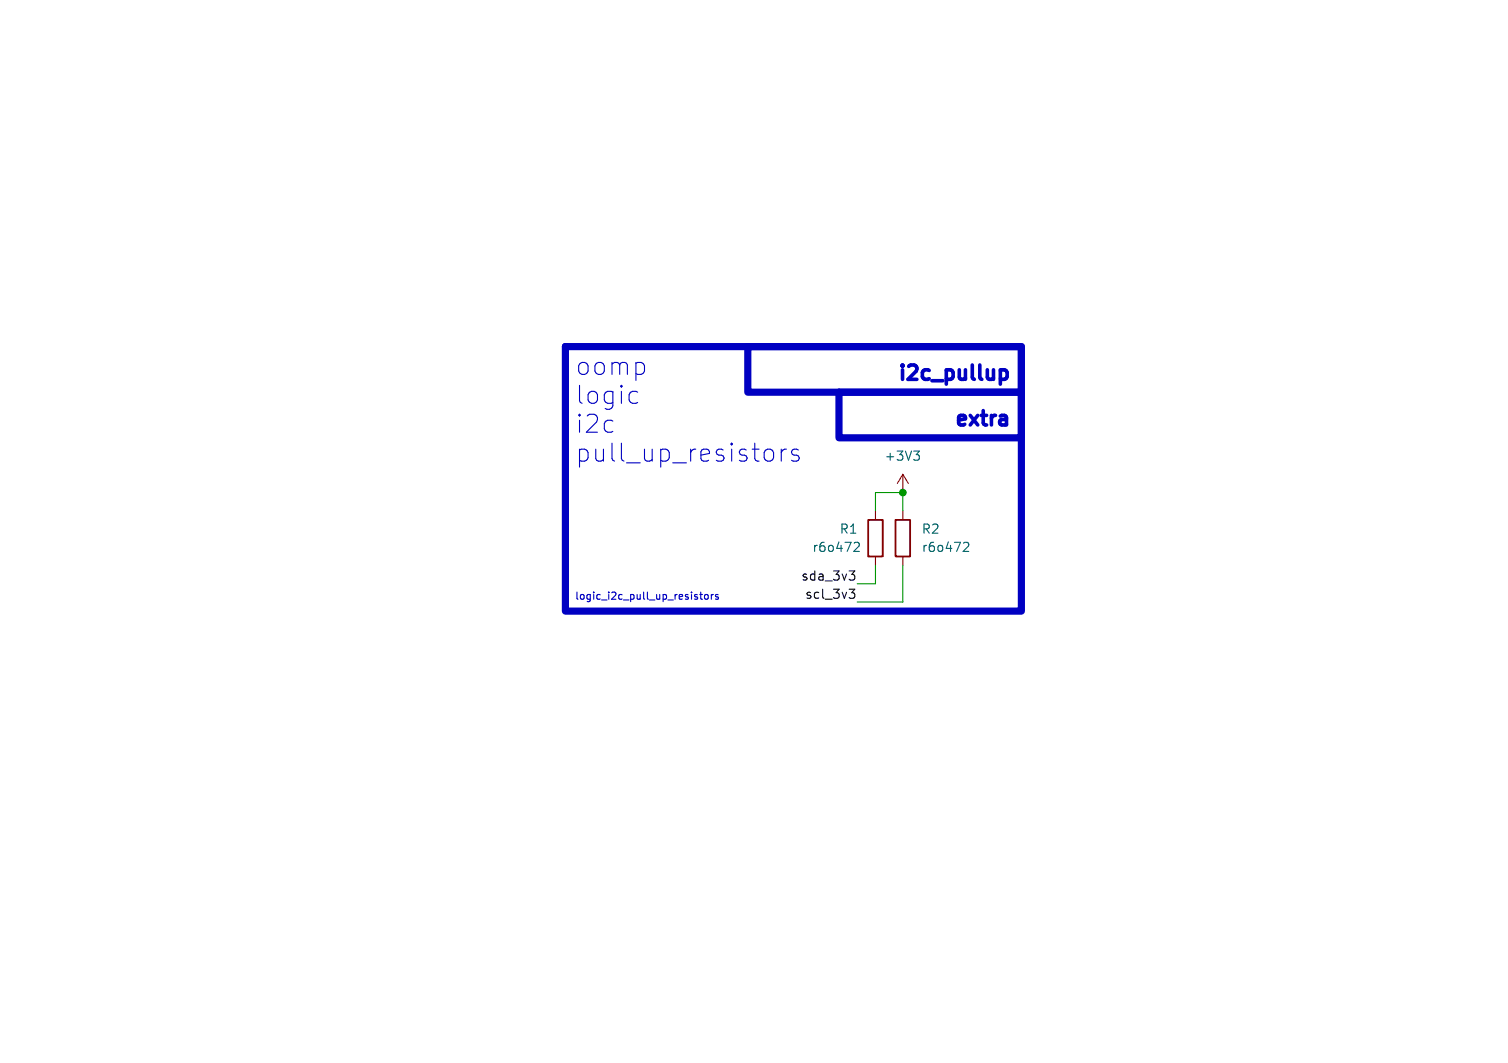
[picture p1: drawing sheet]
<svg xmlns="http://www.w3.org/2000/svg" width="210mm" height="148mm" viewBox="0 0 210 148" stroke-linecap="round" stroke-linejoin="round" font-family="sans-serif">
<path d="M120.9 72.4h2v5.1h-2zM124.7 72.4h2v5.1h-2z" fill="none" stroke="#840000" stroke-width=".25"/>
<path d="M121.9 71.1v1.3M121.9 77.5v1.2M125.7 66v2.6M125.7 71.1v1.3M125.7 77.5v1.2M125.7 66l-.7 1.3M125.7 66l.8 1.3" fill="none" stroke="#840000" stroke-width=".15"/>
<path d="M119 75.6l.4-.1 .2 .1 .1 .3-.1 .2-.7 .7h.8M127.2 62.8h.8l-.4 .5M127.8 63.3l.2 .2v.3l-.2 .3M134.2 75.6l.5-.1 .2 .1v.3v.2l-.8 .7h.8" fill="none" stroke="#006464" stroke-width=".15"/>
<path d="M118.3 79.5h.7l-.4 .5 .4 .1v.4l-.2 .3h-.4M118.3 82h.7l-.4 .5 .4 .1v.5l-.2 .2h-.4" fill="none" stroke="#0f0f0f" stroke-width=".15"/>
<path d="M139.3 51.5v2M139.3 51.6l.6-.1 .4 .4v.5l-.2 .3-.2 .1-.6-.1M139.9 57.8l.3 .3v1.1M140.2 59.1l-.7 .1M140.2 58.3l-.7 .1" fill="none" stroke="#0000c2" stroke-width=".5"/>
<path d="M88.1 54.5h.5l.2 .1M88.8 56l-.2 .2h-.5M107.3 62.5l.2 .2 .2 .3v.7l-.2 .4-.2 .1M108.8 62.5v1.7M109.5 62.5a.64 .64 0 0 0-.7 .5M111.2 62.7l-.3-.2h-.3l-.3 .2-.1 .2 .1 .4 .9 .2 .1 .2-.1 .4-.3 .1h-.4l-.3-.1M97.4 82.8h.4M97.6 82.4v.9l.2 .1M98.2 82.9l.1-.1 .3 .1v.3l-.1 .2h-.2l-.1-.1zM99.1 82.8v.6M99.3 82.8l-.2 .2M100 82.8h-.2l-.2 .1 .1 .2 .3 .1v.2h-.4" fill="none" stroke="#0000c2" stroke-width=".15"/>
<path d="M78.7 48.3h63.5v36.8h-63.5zM104.1 48.3h38.1v6.3h-38.1zM116.8 54.6h25.4v6.4h-25.4z" fill="none" stroke="#0000c2" stroke-width="1"/>
<path d="M121.9 71.1v-2.5h3.8v2.5M121.9 78.7v2.6h-2.5M125.7 78.7v5.1h-6.3" fill="none" stroke="#009600" stroke-width=".15"/>
<circle cx="125.7" cy="68.6" r=".46" fill="#009600" stroke="#009600" stroke-width=".15"/>
<g font-size="3.5" fill="#0000c2">
<text x="80" y="52.4">oomp</text>
<text x="80" y="56.5">logic</text>
<text x="80" y="60.5">i2c</text>
<text x="80" y="64.5">pull_up_resistors</text>
</g>
<g font-size="2.8" fill="#0000c2">
<text x="124.4" y="53.1">i2c_pullup</text>
<text x="132.3" y="59.4">extra</text>
</g>
<g font-size="1.8" fill="#006464">
<text x="123.1" y="64.4">+3V3</text>
<text x="113" y="77.1">r6o472</text>
<text x="116.8" y="74.5">R1</text>
<text x="128.3" y="74.5">R2</text>
<text x="128.3" y="77.1">r6o472</text>
</g>
<g font-size="1.8" fill="#0f0f0f">
<text x="111.5" y="80.9">sda_3v3</text>
<text x="112" y="83.5">scl_3v3</text>
</g>
<text font-size="1.4" fill="#0000c2" x="80" y="83.6">logic_i2c_pull_up_resistors</text>
</svg>
